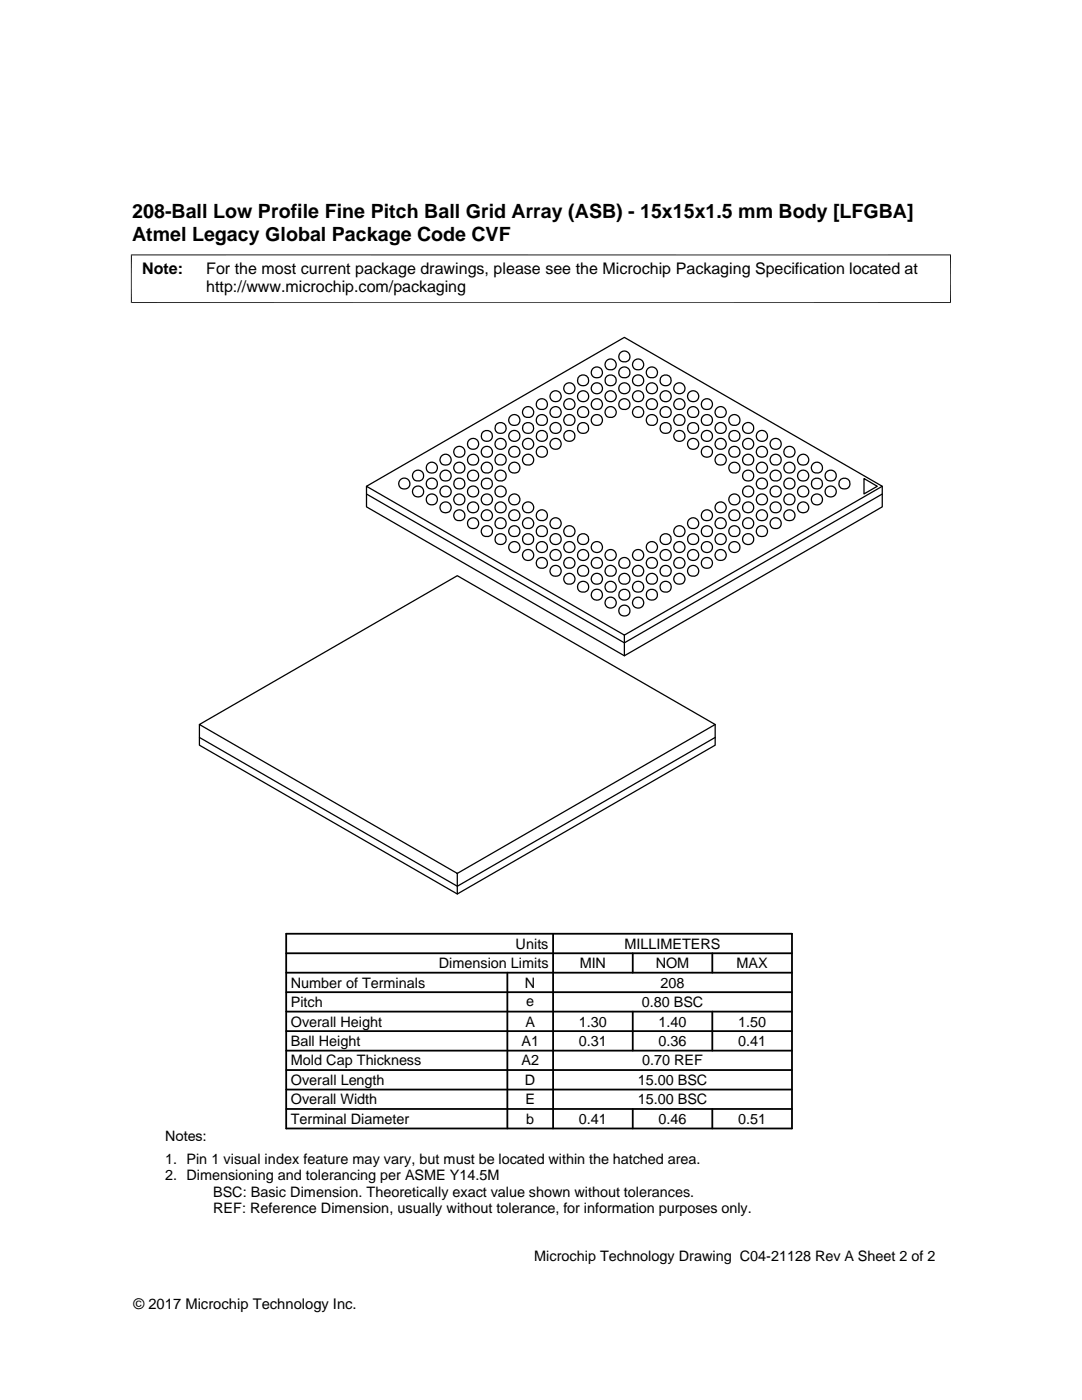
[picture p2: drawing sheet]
<svg xmlns="http://www.w3.org/2000/svg" width="216mm" height="279mm" viewBox="0 0 216 279" stroke-linecap="round" stroke-linejoin="round" font-family="sans-serif">
<g fill="none" stroke="#000" stroke-width=".25">
<path d="M73.1 98.6l51.5 29.7 51.4-29.7M73.1 97l51.5-29.7 51.4 29.7-51.4 29.7M172.4 95.5l2.6 1.5-2.6 1.6zM176 97v4.2l-51.4 29.7-51.5-29.7v-4.2l51.5 29.7M124.6 126.7v4.2M39.8 144.6v4.1l51.4 29.7 51.5-29.7v-4.1M39.8 147.2l51.4 29.7 51.5-29.7M91.2 174.3l-51.4-29.7 51.4-29.7 51.5 29.7-51.5 29.7v4.1"/>
<circle cx="110.9" cy="79.1" r="1.12"/>
<circle cx="113.6" cy="77.5" r="1.11"/>
<circle cx="116.3" cy="75.9" r="1.12"/>
<circle cx="116.4" cy="79.1" r="1.12"/>
<circle cx="119.1" cy="77.5" r="1.11"/>
<circle cx="119.1" cy="74.4" r="1.12"/>
<circle cx="121.8" cy="75.9" r="1.11"/>
<circle cx="121.8" cy="79.1" r="1.11"/>
<circle cx="121.8" cy="72.8" r="1.12"/>
<circle cx="124.6" cy="71.2" r="1.12"/>
<circle cx="124.6" cy="74.4" r="1.12"/>
<circle cx="124.6" cy="77.5" r="1.12"/>
<circle cx="127.3" cy="75.9" r="1.12"/>
<circle cx="127.3" cy="72.8" r="1.12"/>
<circle cx="127.3" cy="79.1" r="1.12"/>
<circle cx="130.1" cy="74.3" r="1.11"/>
<circle cx="130.1" cy="77.5" r="1.11"/>
<circle cx="132.8" cy="75.9" r="1.12"/>
<circle cx="132.8" cy="79.1" r="1.11"/>
<circle cx="135.6" cy="77.5" r="1.12"/>
<circle cx="138.3" cy="79.1" r="1.11"/>
<circle cx="80.7" cy="96.5" r="1.12"/>
<circle cx="83.4" cy="94.9" r="1.12"/>
<circle cx="83.4" cy="98.1" r="1.11"/>
<circle cx="86.2" cy="96.5" r="1.12"/>
<circle cx="86.2" cy="93.4" r="1.12"/>
<circle cx="86.2" cy="99.7" r="1.12"/>
<circle cx="88.9" cy="98.1" r="1.12"/>
<circle cx="88.9" cy="91.8" r="1.12"/>
<circle cx="88.9" cy="94.9" r="1.12"/>
<circle cx="91.7" cy="96.5" r="1.11"/>
<circle cx="91.7" cy="90.2" r="1.11"/>
<circle cx="91.7" cy="99.7" r="1.11"/>
<circle cx="91.7" cy="93.4" r="1.12"/>
<circle cx="94.4" cy="98.1" r="1.11"/>
<circle cx="94.4" cy="88.6" r="1.12"/>
<circle cx="94.4" cy="91.8" r="1.12"/>
<circle cx="94.4" cy="94.9" r="1.12"/>
<circle cx="97.1" cy="87" r="1.11"/>
<circle cx="97.1" cy="96.5" r="1.11"/>
<circle cx="97.1" cy="90.2" r="1.11"/>
<circle cx="97.1" cy="99.7" r="1.11"/>
<circle cx="97.1" cy="93.4" r="1.12"/>
<circle cx="99.9" cy="85.4" r="1.12"/>
<circle cx="99.9" cy="88.6" r="1.12"/>
<circle cx="99.9" cy="91.8" r="1.12"/>
<circle cx="99.9" cy="94.9" r="1.12"/>
<circle cx="99.9" cy="98.1" r="1.12"/>
<circle cx="102.6" cy="87" r="1.12"/>
<circle cx="102.6" cy="90.2" r="1.12"/>
<circle cx="102.6" cy="83.9" r="1.12"/>
<circle cx="102.6" cy="93.4" r="1.12"/>
<circle cx="102.6" cy="99.7" r="1.12"/>
<circle cx="105.4" cy="85.4" r="1.11"/>
<circle cx="105.4" cy="88.6" r="1.11"/>
<circle cx="105.4" cy="82.3" r="1.12"/>
<circle cx="105.4" cy="91.8" r="1.12"/>
<circle cx="108.1" cy="87" r="1.12"/>
<circle cx="108.1" cy="90.2" r="1.12"/>
<circle cx="108.1" cy="80.7" r="1.12"/>
<circle cx="108.1" cy="83.9" r="1.12"/>
<circle cx="110.9" cy="85.4" r="1.12"/>
<circle cx="110.9" cy="88.6" r="1.12"/>
<circle cx="110.9" cy="82.3" r="1.12"/>
<circle cx="113.6" cy="87" r="1.11"/>
<circle cx="113.6" cy="80.7" r="1.11"/>
<circle cx="113.6" cy="83.9" r="1.12"/>
<circle cx="116.3" cy="85.4" r="1.12"/>
<circle cx="116.4" cy="82.3" r="1.12"/>
<circle cx="119.1" cy="80.7" r="1.12"/>
<circle cx="119.1" cy="83.9" r="1.12"/>
<circle cx="121.8" cy="82.3" r="1.12"/>
<circle cx="124.6" cy="80.7" r="1.12"/>
<circle cx="127.3" cy="82.3" r="1.12"/>
<circle cx="130.1" cy="80.7" r="1.11"/>
<circle cx="130.1" cy="83.9" r="1.11"/>
<circle cx="132.8" cy="85.4" r="1.12"/>
<circle cx="132.8" cy="82.3" r="1.12"/>
<circle cx="135.6" cy="87" r="1.12"/>
<circle cx="135.6" cy="80.7" r="1.12"/>
<circle cx="135.6" cy="83.9" r="1.12"/>
<circle cx="138.3" cy="85.4" r="1.11"/>
<circle cx="138.3" cy="88.6" r="1.11"/>
<circle cx="138.3" cy="82.3" r="1.12"/>
<circle cx="141" cy="87" r="1.12"/>
<circle cx="141.1" cy="83.9" r="1.12"/>
<circle cx="141.1" cy="90.2" r="1.12"/>
<circle cx="141.1" cy="80.7" r="1.12"/>
<circle cx="143.8" cy="85.4" r="1.12"/>
<circle cx="143.8" cy="88.6" r="1.12"/>
<circle cx="143.8" cy="91.8" r="1.12"/>
<circle cx="143.8" cy="82.3" r="1.12"/>
<circle cx="146.5" cy="87" r="1.11"/>
<circle cx="146.5" cy="90.2" r="1.11"/>
<circle cx="146.5" cy="99.7" r="1.11"/>
<circle cx="146.5" cy="93.4" r="1.12"/>
<circle cx="146.5" cy="83.9" r="1.12"/>
<circle cx="149.3" cy="98.1" r="1.11"/>
<circle cx="149.3" cy="85.4" r="1.12"/>
<circle cx="149.3" cy="88.6" r="1.12"/>
<circle cx="149.3" cy="91.8" r="1.12"/>
<circle cx="149.3" cy="94.9" r="1.12"/>
<circle cx="152" cy="87" r="1.12"/>
<circle cx="152" cy="96.5" r="1.12"/>
<circle cx="152" cy="90.2" r="1.12"/>
<circle cx="152" cy="93.4" r="1.12"/>
<circle cx="152" cy="99.7" r="1.12"/>
<circle cx="154.8" cy="88.6" r="1.11"/>
<circle cx="154.8" cy="91.8" r="1.12"/>
<circle cx="154.8" cy="94.9" r="1.12"/>
<circle cx="154.8" cy="98.1" r="1.11"/>
<circle cx="157.5" cy="96.5" r="1.12"/>
<circle cx="157.5" cy="93.4" r="1.12"/>
<circle cx="157.5" cy="99.7" r="1.12"/>
<circle cx="157.5" cy="90.2" r="1.12"/>
<circle cx="160.3" cy="98.1" r="1.12"/>
<circle cx="160.3" cy="94.9" r="1.12"/>
<circle cx="160.3" cy="91.8" r="1.12"/>
<circle cx="163" cy="96.5" r="1.12"/>
<circle cx="163" cy="99.7" r="1.12"/>
<circle cx="163" cy="93.4" r="1.12"/>
<circle cx="165.8" cy="98.1" r="1.11"/>
<circle cx="165.8" cy="94.9" r="1.12"/>
<circle cx="168.5" cy="96.5" r="1.11"/>
<circle cx="88.9" cy="101.3" r="1.12"/>
<circle cx="91.7" cy="102.9" r="1.12"/>
<circle cx="94.4" cy="101.3" r="1.12"/>
<circle cx="94.4" cy="104.4" r="1.12"/>
<circle cx="97.1" cy="102.9" r="1.12"/>
<circle cx="97.1" cy="106" r="1.12"/>
<circle cx="99.9" cy="107.6" r="1.12"/>
<circle cx="99.9" cy="101.3" r="1.12"/>
<circle cx="99.9" cy="104.5" r="1.12"/>
<circle cx="102.6" cy="109.2" r="1.11"/>
<circle cx="102.6" cy="102.9" r="1.12"/>
<circle cx="102.6" cy="106" r="1.12"/>
<circle cx="105.4" cy="107.6" r="1.11"/>
<circle cx="105.4" cy="101.3" r="1.11"/>
<circle cx="105.4" cy="110.8" r="1.11"/>
<circle cx="105.4" cy="104.4" r="1.12"/>
<circle cx="108.1" cy="102.9" r="1.12"/>
<circle cx="108.1" cy="106" r="1.12"/>
<circle cx="108.1" cy="112.4" r="1.12"/>
<circle cx="108.1" cy="109.2" r="1.12"/>
<circle cx="110.9" cy="107.6" r="1.12"/>
<circle cx="110.9" cy="104.5" r="1.12"/>
<circle cx="110.9" cy="110.8" r="1.12"/>
<circle cx="110.9" cy="114" r="1.12"/>
<circle cx="113.6" cy="106" r="1.12"/>
<circle cx="113.6" cy="112.4" r="1.11"/>
<circle cx="113.6" cy="115.5" r="1.12"/>
<circle cx="113.6" cy="109.2" r="1.11"/>
<circle cx="116.3" cy="107.6" r="1.12"/>
<circle cx="116.4" cy="110.8" r="1.12"/>
<circle cx="116.4" cy="117.1" r="1.12"/>
<circle cx="116.4" cy="114" r="1.12"/>
<circle cx="119.1" cy="118.7" r="1.12"/>
<circle cx="119.1" cy="109.2" r="1.11"/>
<circle cx="119.1" cy="112.4" r="1.12"/>
<circle cx="119.1" cy="115.5" r="1.12"/>
<circle cx="121.8" cy="110.8" r="1.11"/>
<circle cx="121.8" cy="117.1" r="1.12"/>
<circle cx="121.8" cy="113.9" r="1.12"/>
<circle cx="124.6" cy="118.7" r="1.12"/>
<circle cx="124.6" cy="112.4" r="1.12"/>
<circle cx="124.6" cy="115.5" r="1.12"/>
<circle cx="127.3" cy="110.8" r="1.12"/>
<circle cx="127.3" cy="114" r="1.12"/>
<circle cx="127.3" cy="117.1" r="1.12"/>
<circle cx="130.1" cy="118.7" r="1.11"/>
<circle cx="130.1" cy="112.4" r="1.11"/>
<circle cx="130.1" cy="115.5" r="1.12"/>
<circle cx="130.1" cy="109.2" r="1.11"/>
<circle cx="132.8" cy="107.6" r="1.12"/>
<circle cx="132.8" cy="110.8" r="1.11"/>
<circle cx="132.8" cy="117.1" r="1.12"/>
<circle cx="132.8" cy="114" r="1.12"/>
<circle cx="135.6" cy="109.2" r="1.12"/>
<circle cx="135.6" cy="112.4" r="1.12"/>
<circle cx="135.6" cy="106" r="1.12"/>
<circle cx="135.6" cy="115.5" r="1.12"/>
<circle cx="138.3" cy="107.6" r="1.11"/>
<circle cx="138.3" cy="110.8" r="1.11"/>
<circle cx="138.3" cy="104.4" r="1.12"/>
<circle cx="138.3" cy="113.9" r="1.12"/>
<circle cx="141" cy="109.2" r="1.11"/>
<circle cx="141.1" cy="102.9" r="1.12"/>
<circle cx="141.1" cy="112.4" r="1.12"/>
<circle cx="141.1" cy="106" r="1.12"/>
<circle cx="143.8" cy="107.6" r="1.12"/>
<circle cx="143.8" cy="101.3" r="1.12"/>
<circle cx="143.8" cy="110.8" r="1.12"/>
<circle cx="143.8" cy="104.5" r="1.12"/>
<circle cx="146.5" cy="102.9" r="1.12"/>
<circle cx="146.5" cy="106" r="1.12"/>
<circle cx="146.5" cy="109.2" r="1.11"/>
<circle cx="149.3" cy="107.6" r="1.12"/>
<circle cx="149.3" cy="101.3" r="1.12"/>
<circle cx="149.3" cy="104.5" r="1.12"/>
<circle cx="152" cy="102.9" r="1.12"/>
<circle cx="152" cy="106" r="1.12"/>
<circle cx="154.8" cy="101.3" r="1.11"/>
<circle cx="154.8" cy="104.4" r="1.12"/>
<circle cx="157.5" cy="102.9" r="1.12"/>
<circle cx="160.3" cy="101.3" r="1.12"/>
<circle cx="121.8" cy="120.3" r="1.11"/>
<circle cx="124.6" cy="121.9" r="1.12"/>
<circle cx="127.3" cy="120.3" r="1.11"/>
</g>
<path d="M26.1 50.9h163.7M26.2 50.8v9.7M189.7 50.8v9.7M26.1 60.4h163.7" fill="none" stroke="#000" stroke-width=".2"/>
<g fill="none" stroke="#000" stroke-width=".36">
<path d="M57.1 198h100.9M57.1 194.1h100.9M57.1 190.2h100.9M57.1 186.4h100.9v38.8h-100.9zM101.2 194.1v31.1M110.4 186.4v38.8M126.3 190.2v3.9M142.1 190.2v3.9M57.1 205.8h100.9M57.1 201.9h100.9M57.1 217.4h100.9M57.1 213.6h100.9"/>
<path d="M57.1 209.7h100.9M126.3 201.9v7.8M142.1 201.9v7.8M57.1 221.3h100.9M126.3 221.3v3.9M142.1 221.3v3.9"/>
</g>
<g font-size="3.9">
<text x="26.4" y="43.5">208-Ball Low Profile Fine Pitch Ball Grid Array (ASB) - 15x15x1.5 mm Body [LFGBA]</text>
<text x="26.4" y="48">Atmel Legacy Global Package Code CVF</text>
</g>
<g font-size="3.2">
<text x="28.4" y="54.6">Note:</text>
<text x="41.1" y="58.3">http://www.microchip.com/packaging</text>
<text x="41.1" y="54.6">For the most current package drawings, please see the Microchip Packaging Specification located at</text>
</g>
<g font-size="2.9">
<text x="102.9" y="189.3">Units</text>
<text x="124.6" y="189.3">MILLIMETERS</text>
<text x="58" y="197.1">Number of Terminals</text>
<text x="87.6" y="193.2">Dimension Limits</text>
<text x="104.8" y="197.1">N</text>
<text x="115.7" y="193.2">MIN</text>
<text x="130.8" y="193.2">NOM</text>
<text x="131.8" y="197.1">208</text>
<text x="147" y="193.2">MAX</text>
<text x="58" y="201">Pitch</text>
<text x="105" y="200.7">e</text>
<text x="128" y="201">0.80 BSC</text>
<text x="58" y="204.9">Overall Height</text>
<text x="58" y="208.7">Ball Height</text>
<text x="104.1" y="208.8">A1</text>
<text x="104.8" y="204.9">A</text>
<text x="115.5" y="204.9">1.30</text>
<text x="115.5" y="208.7">0.31</text>
<text x="131.4" y="204.9">1.40</text>
<text x="131.4" y="208.7">0.36</text>
<text x="147.3" y="204.9">1.50</text>
<text x="147.3" y="208.7">0.41</text>
<text x="58" y="212.6">Mold Cap Thickness</text>
<text x="104.1" y="212.6">A2</text>
<text x="128.1" y="212.6">0.70 REF</text>
<text x="58" y="216.5">Overall Length</text>
<text x="58" y="220.4">Overall Width</text>
<text x="104.8" y="216.5">D</text>
<text x="104.8" y="220.4">E</text>
<text x="127.3" y="216.5">15.00 BSC</text>
<text x="127.3" y="220.4">15.00 BSC</text>
<text x="32.9" y="227.6">Notes:</text>
<text x="58" y="224.3">Terminal Diameter</text>
<text x="105" y="224.3">b</text>
<text x="115.5" y="224.3">0.41</text>
<text x="131.4" y="224.3">0.46</text>
<text x="147.3" y="224.3">0.51</text>
<text x="32.9" y="232.2">1. Pin 1 visual index feature may vary, but must be located within the hatched area.</text>
<text x="32.9" y="235.5">2. Dimensioning and tolerancing per ASME Y14.5M</text>
<text x="42.5" y="238.8">BSC: Basic Dimension. Theoretically exact value shown without tolerances.</text>
<text x="42.5" y="242.2">REF: Reference Dimension, usually without tolerance, for information purposes only.</text>
<text x="106.6" y="251.7">Microchip Technology Drawing C04-21128 Rev A Sheet 2 of 2</text>
<text x="26.6" y="261.3">© 2017 Microchip Technology Inc.</text>
</g>
</svg>
